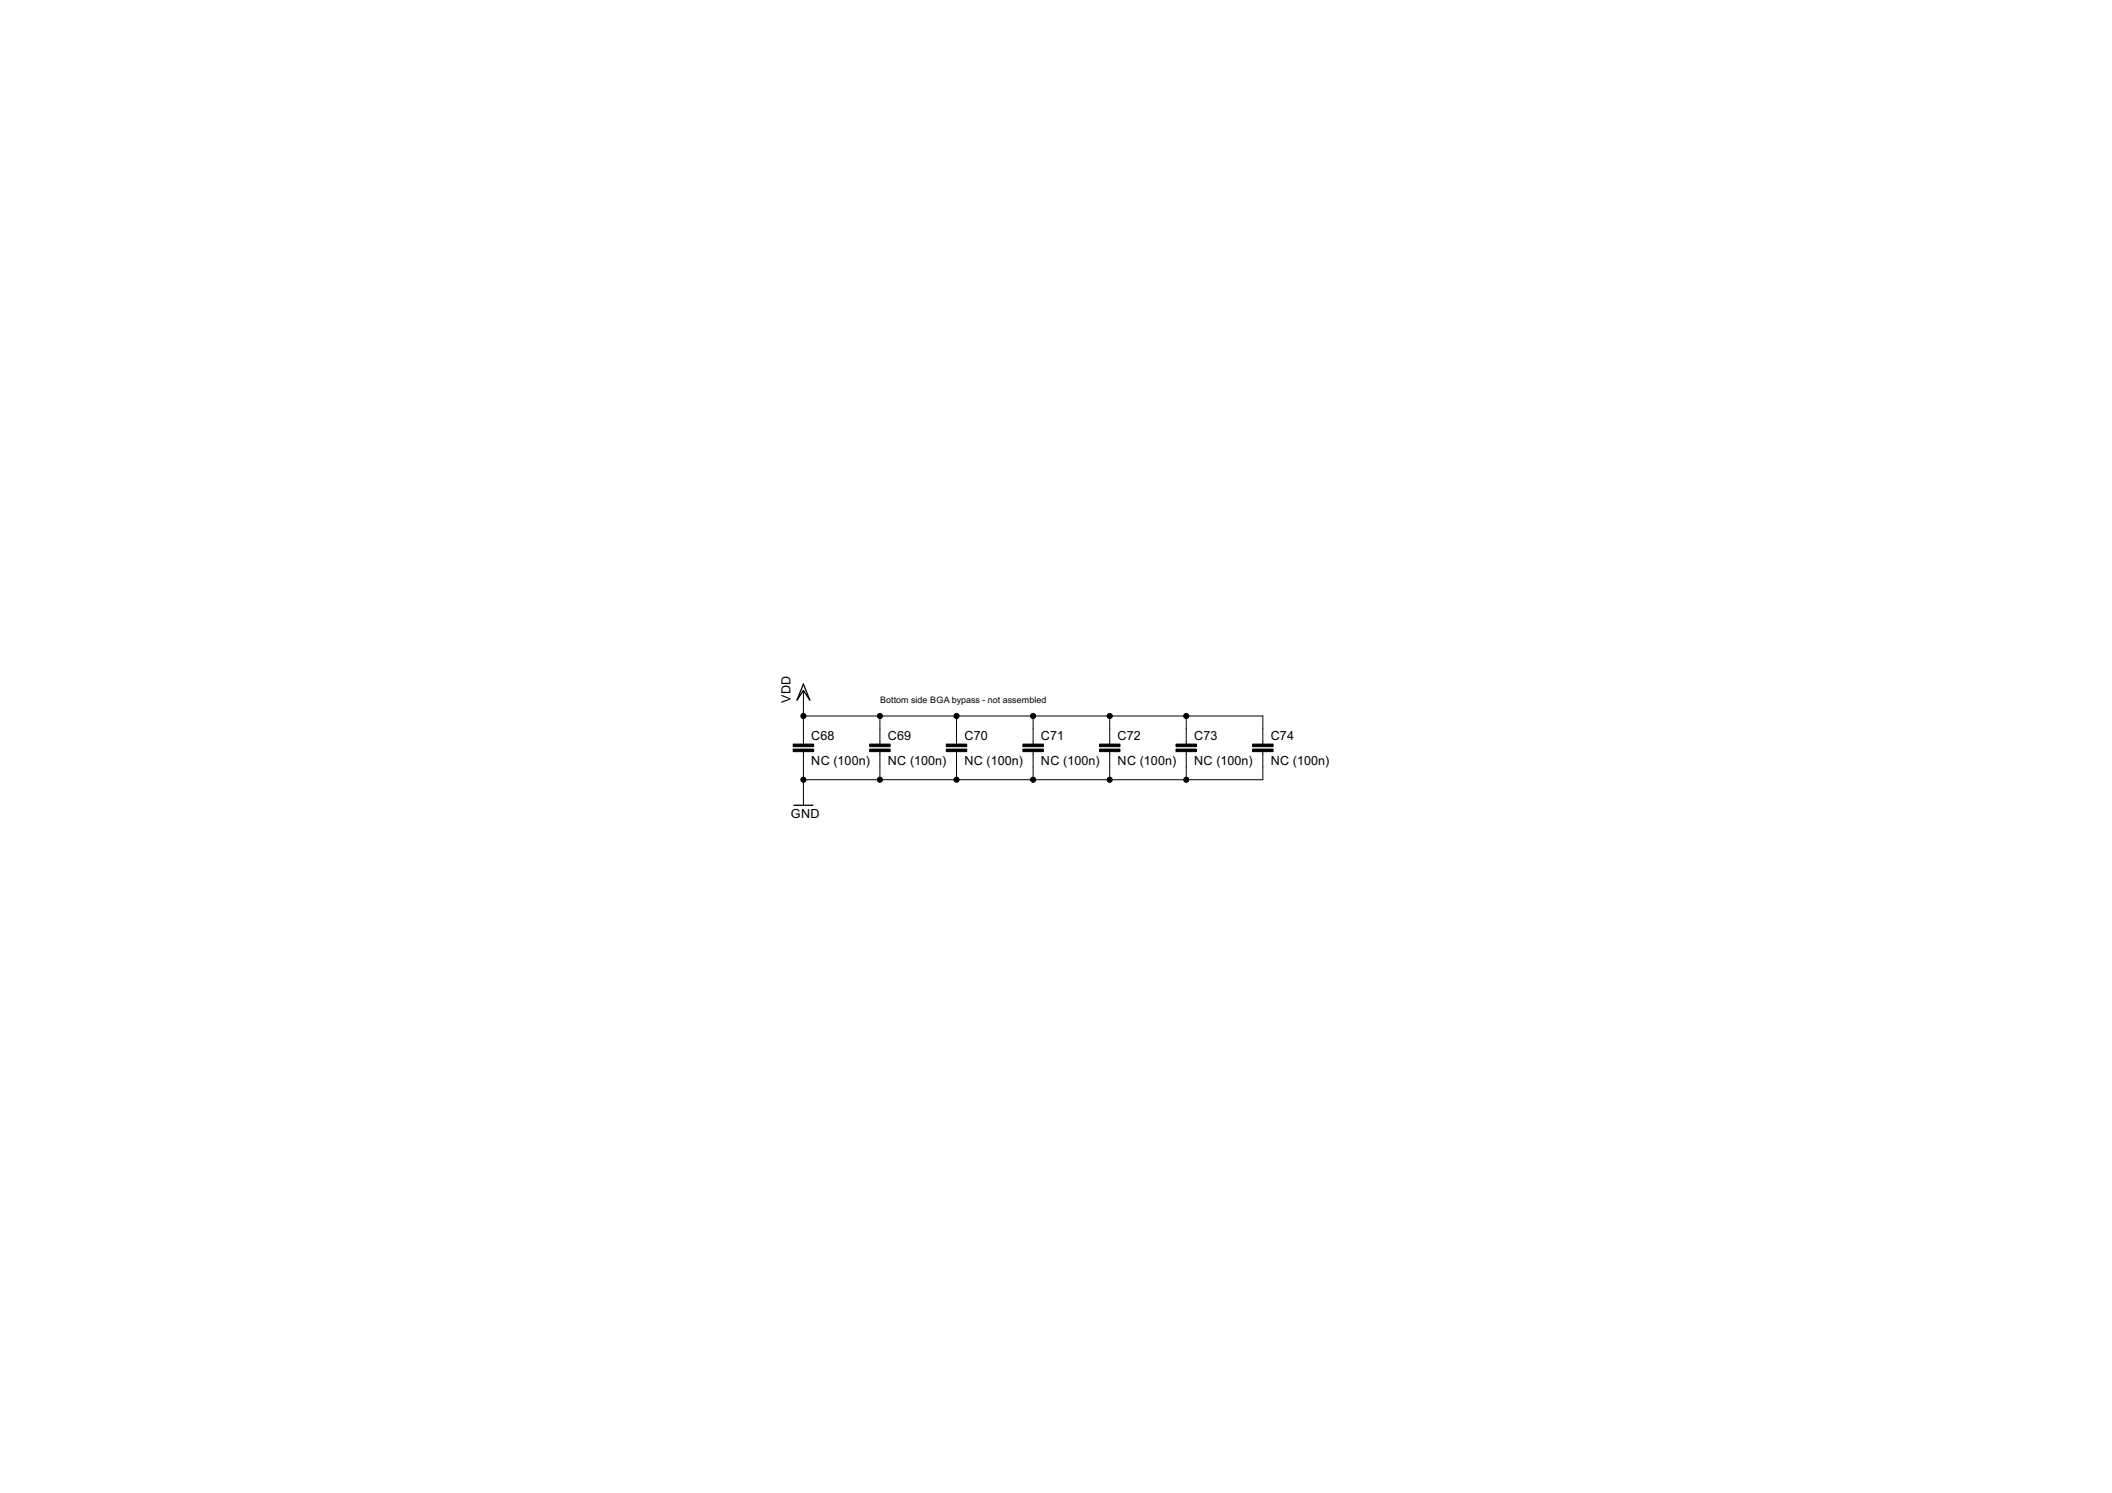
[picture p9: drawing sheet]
<svg xmlns="http://www.w3.org/2000/svg" width="420mm" height="297mm" viewBox="0 0 420 297" stroke-linecap="round" stroke-linejoin="round" font-family="sans-serif">
<g fill="none" stroke="#000" stroke-width=".2">
<path d="M159.8 137.4v10.6M159.8 142.5h91.4v5.5M159.8 149.5v10.7M175 142.5v5.5M175 149.5v5.6M190.3 142.5v5.5M190.3 149.5v5.6M205.5 142.5v5.5M205.5 149.5v5.6M220.8 142.5v5.5M220.8 149.5v5.6M236 142.5v5.5"/>
<path d="M236 149.5v5.6M251.2 149.5v5.6h-91.4"/>
</g>
<g fill="#000" stroke="#000" stroke-width=".2">
<path d="M157.8 149h4.1v.5h-4.1zM157.8 148h4.1v.5h-4.1zM173 149h4.1v.5h-4.1zM173 148h4.1v.5h-4.1zM188.3 149h4v.5h-4zM188.3 148h4v.5h-4zM203.5 149h4.1v.5h-4.1zM203.5 148h4.1v.5h-4.1zM218.7 149h4.1v.5h-4.1zM218.7 148h4.1v.5h-4.1zM234 149h4v.5h-4zM234 148h4v.5h-4z"/>
<path d="M249.2 149h4.1v.5h-4.1zM249.2 148h4.1v.5h-4.1z"/>
</g>
<path d="M159.8 136.1l1.3 3.2-1.3-1.9-1.2 1.9zM157.9 160.2h3.8" fill="none" stroke="#000" stroke-width=".25"/>
<g fill="#000" stroke="#000" stroke-width=".2">
<circle cx="159.8" cy="155.1" r=".51"/>
<circle cx="159.8" cy="142.5" r=".51"/>
<circle cx="175" cy="142.5" r=".51"/>
<circle cx="175" cy="155.1" r=".51"/>
<circle cx="190.3" cy="155.1" r=".51"/>
<circle cx="190.3" cy="142.5" r=".51"/>
<circle cx="205.5" cy="155.1" r=".51"/>
<circle cx="205.5" cy="142.5" r=".51"/>
<circle cx="220.8" cy="142.5" r=".51"/>
<circle cx="220.8" cy="155.1" r=".51"/>
<circle cx="236" cy="155.1" r=".51"/>
<circle cx="236" cy="142.5" r=".51"/>
</g>
<g font-size="2.8">
<text x="157.3" y="139.9" transform="rotate(-90 157.3 139.9)">VDD</text>
<text x="161.4" y="147.1">C68</text>
<text x="176.6" y="147.1">C69</text>
<text x="191.9" y="147.1">C70</text>
<text x="207.1" y="147.1">C71</text>
<text x="222.3" y="147.1">C72</text>
<text x="237.6" y="147.1">C73</text>
<text x="252.8" y="147.1">C74</text>
<text x="161.4" y="152.2">NC (100n)</text>
<text x="176.6" y="152.2">NC (100n)</text>
<text x="191.9" y="152.2">NC (100n)</text>
<text x="207.1" y="152.2">NC (100n)</text>
<text x="222.3" y="152.2">NC (100n)</text>
<text x="237.6" y="152.2">NC (100n)</text>
<text x="252.8" y="152.2">NC (100n)</text>
<text x="157.3" y="162.7">GND</text>
</g>
<text font-size="2" x="175.1" y="139.9">Bottom side BGA bypass - not assembled</text>
</svg>
